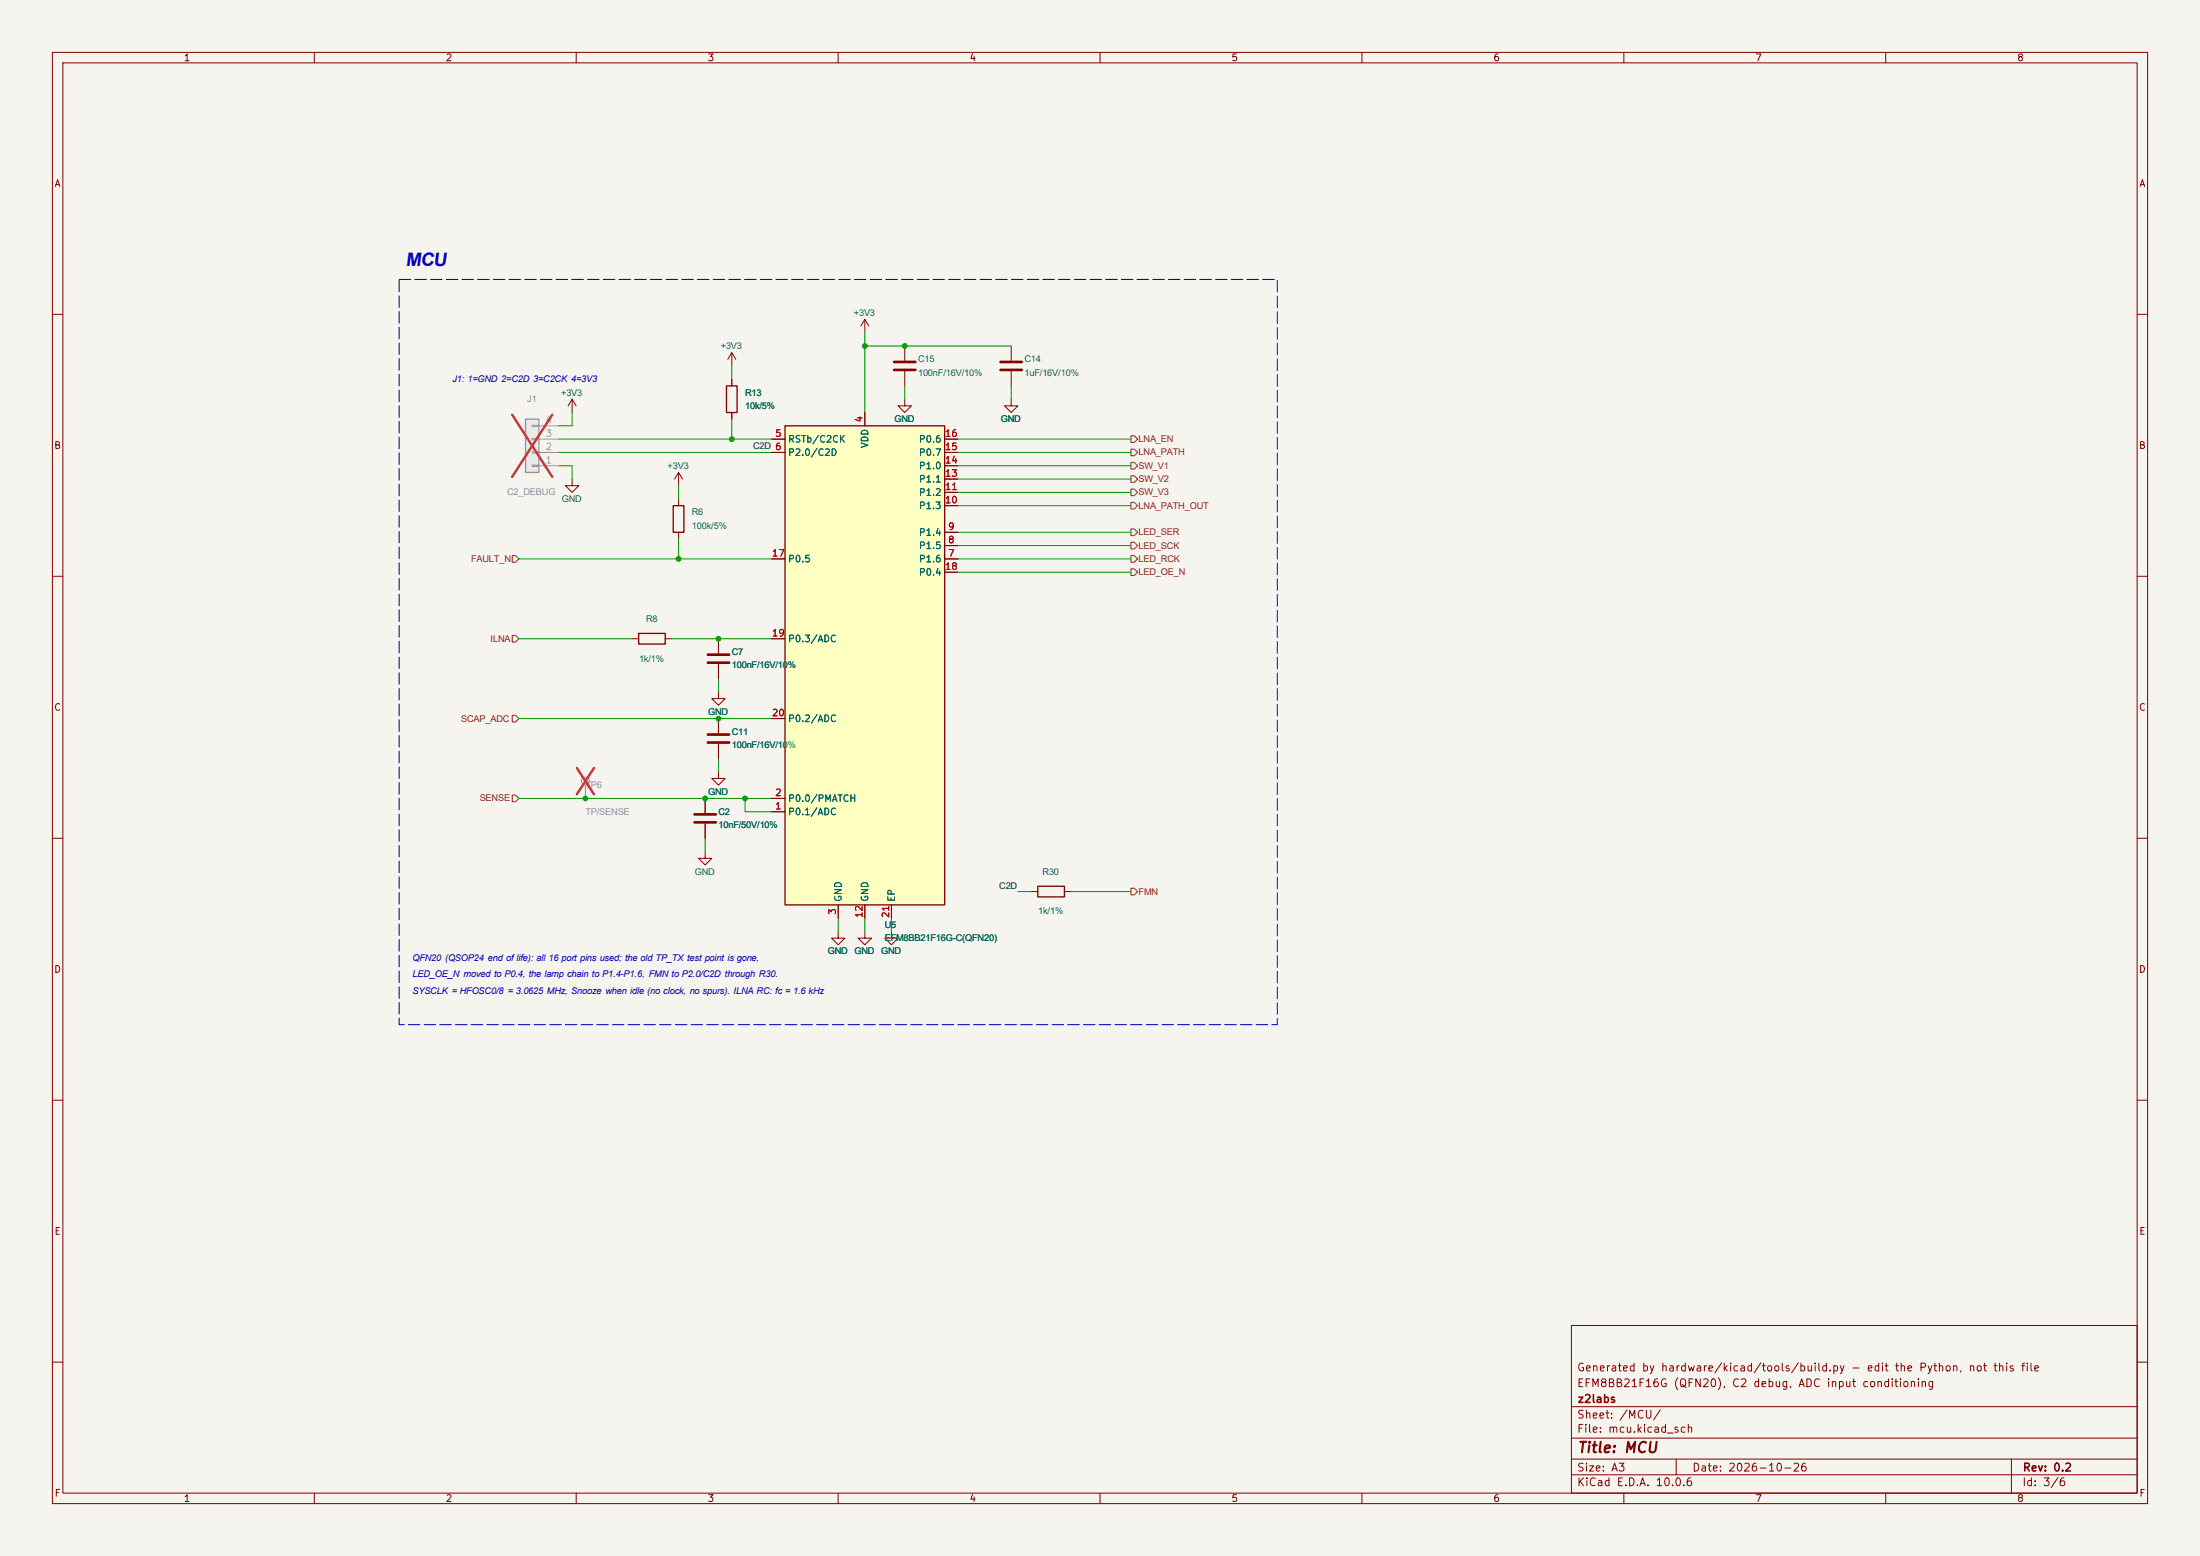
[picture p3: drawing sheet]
(kicad_sch
 (version 20230121)
 (generator eeschema)
 (paper "A3")
 (title_block
  (title "MCU")
  (date "2026-10-26")
  (rev "0.2")
  (company "z2labs")
  (comment 1 "EFM8BB21F16G (QFN20), C2 debug, ADC input conditioning")
  (comment 2 "Generated by hardware/kicad/tools/build.py - edit the Python, not this file"))
 (lib_symbols
  (symbol "coaxolotl:EFM8BB21F16G-C-QFN20" (in_bom yes) (on_board yes)
   (property "Reference" "U" (at 0 46.99 0) (effects (font
    (face "Arial") (size 1.27 1.27))))
   (property "Value" "EFM8BB21F16G-C-QFN20" (at 0 -46.99 0) (effects (font
    (face "Arial") (size 1.27 1.27))))
   (property "Footprint" "coaxolotl:EFM8_QFN-20-1EP_3x3mm_P0.5mm_EP1.7x1.7mm" (at 0 0 0) (effects (font
    (face "Arial") (size 1.27 1.27))
    hide))
   (property "Datasheet" "https://www.silabs.com/documents/public/data-sheets/efm8bb2-datasheet.pdf" (at 0 0 0) (effects (font
    (face "Arial") (size 1.27 1.27))
    hide))
   (property "Description" "EFM8 Busy Bee 8051 MCU, 16 kB flash, QFN20 (the QSOP24 is end of life). Inputs left, outputs right" (at 0 0 0) (effects (font
    (face "Arial") (size 1.27 1.27))
    hide))
   (symbol "EFM8BB21F16G-C-QFN20_0_1"
    (rectangle (start -15.24 45.72) (end 15.24 -45.72) (stroke (width 0.254) (type default)) (fill (type background))))
   (symbol "EFM8BB21F16G-C-QFN20_1_1"
    (pin input line (at -17.78 43.18 0) (length 2.54) (name "RSTb/C2CK" (effects (font
    (face "Arial") (size 1.27 1.27)))) (number "5" (effects (font
    (face "Arial") (size 1.27 1.27)))))
    (pin bidirectional line (at -17.78 40.64 0) (length 2.54) (name "P2.0/C2D" (effects (font
    (face "Arial") (size 1.27 1.27)))) (number "6" (effects (font
    (face "Arial") (size 1.27 1.27)))))
    (pin bidirectional line (at -17.78 20.32 0) (length 2.54) (name "P0.5" (effects (font
    (face "Arial") (size 1.27 1.27)))) (number "17" (effects (font
    (face "Arial") (size 1.27 1.27)))))
    (pin bidirectional line (at -17.78 5.08 0) (length 2.54) (name "P0.3/ADC" (effects (font
    (face "Arial") (size 1.27 1.27)))) (number "19" (effects (font
    (face "Arial") (size 1.27 1.27)))))
    (pin bidirectional line (at -17.78 -10.16 0) (length 2.54) (name "P0.2/ADC" (effects (font
    (face "Arial") (size 1.27 1.27)))) (number "20" (effects (font
    (face "Arial") (size 1.27 1.27)))))
    (pin bidirectional line (at -17.78 -25.4 0) (length 2.54) (name "P0.0/PMATCH" (effects (font
    (face "Arial") (size 1.27 1.27)))) (number "2" (effects (font
    (face "Arial") (size 1.27 1.27)))))
    (pin bidirectional line (at -17.78 -27.94 0) (length 2.54) (name "P0.1/ADC" (effects (font
    (face "Arial") (size 1.27 1.27)))) (number "1" (effects (font
    (face "Arial") (size 1.27 1.27)))))
    (pin bidirectional line (at 17.78 43.18 180) (length 2.54) (name "P0.6" (effects (font
    (face "Arial") (size 1.27 1.27)))) (number "16" (effects (font
    (face "Arial") (size 1.27 1.27)))))
    (pin bidirectional line (at 17.78 40.64 180) (length 2.54) (name "P0.7" (effects (font
    (face "Arial") (size 1.27 1.27)))) (number "15" (effects (font
    (face "Arial") (size 1.27 1.27)))))
    (pin bidirectional line (at 17.78 38.1 180) (length 2.54) (name "P1.0" (effects (font
    (face "Arial") (size 1.27 1.27)))) (number "14" (effects (font
    (face "Arial") (size 1.27 1.27)))))
    (pin bidirectional line (at 17.78 35.56 180) (length 2.54) (name "P1.1" (effects (font
    (face "Arial") (size 1.27 1.27)))) (number "13" (effects (font
    (face "Arial") (size 1.27 1.27)))))
    (pin bidirectional line (at 17.78 33.02 180) (length 2.54) (name "P1.2" (effects (font
    (face "Arial") (size 1.27 1.27)))) (number "11" (effects (font
    (face "Arial") (size 1.27 1.27)))))
    (pin bidirectional line (at 17.78 30.48 180) (length 2.54) (name "P1.3" (effects (font
    (face "Arial") (size 1.27 1.27)))) (number "10" (effects (font
    (face "Arial") (size 1.27 1.27)))))
    (pin bidirectional line (at 17.78 25.4 180) (length 2.54) (name "P1.4" (effects (font
    (face "Arial") (size 1.27 1.27)))) (number "9" (effects (font
    (face "Arial") (size 1.27 1.27)))))
    (pin bidirectional line (at 17.78 22.86 180) (length 2.54) (name "P1.5" (effects (font
    (face "Arial") (size 1.27 1.27)))) (number "8" (effects (font
    (face "Arial") (size 1.27 1.27)))))
    (pin bidirectional line (at 17.78 20.32 180) (length 2.54) (name "P1.6" (effects (font
    (face "Arial") (size 1.27 1.27)))) (number "7" (effects (font
    (face "Arial") (size 1.27 1.27)))))
    (pin bidirectional line (at 17.78 17.78 180) (length 2.54) (name "P0.4" (effects (font
    (face "Arial") (size 1.27 1.27)))) (number "18" (effects (font
    (face "Arial") (size 1.27 1.27)))))
    (pin power_in line (at 0 48.26 270) (length 2.54) (name "VDD" (effects (font
    (face "Arial") (size 1.27 1.27)))) (number "4" (effects (font
    (face "Arial") (size 1.27 1.27)))))
    (pin power_in line (at -5.08 -48.26 90) (length 2.54) (name "GND" (effects (font
    (face "Arial") (size 1.27 1.27)))) (number "3" (effects (font
    (face "Arial") (size 1.27 1.27)))))
    (pin power_in line (at 0 -48.26 90) (length 2.54) (name "GND" (effects (font
    (face "Arial") (size 1.27 1.27)))) (number "12" (effects (font
    (face "Arial") (size 1.27 1.27)))))
    (pin power_in line (at 5.08 -48.26 90) (length 2.54) (name "EP" (effects (font
    (face "Arial") (size 1.27 1.27)))) (number "21" (effects (font
    (face "Arial") (size 1.27 1.27)))))))
  (symbol "Device:C"
   (pin_numbers hide)
   (pin_names
    (offset 0.254)) (in_bom yes) (on_board yes)
   (property "Reference" "C" (at 0.635 2.54 0) (effects (font
    (face "Arial") (size 1.27 1.27)) (justify left)))
   (property "Value" "C" (at 0.635 -2.54 0) (effects (font
    (face "Arial") (size 1.27 1.27)) (justify left)))
   (property "Footprint" "" (at 0.9652 -3.81 0) (effects (font
    (face "Arial") (size 1.27 1.27))
    hide))
   (property "Datasheet" "~" (at 0 0 0) (effects (font
    (face "Arial") (size 1.27 1.27))
    hide))
   (property "ki_keywords" "cap capacitor" (at 0 0 0) (effects (font
    (face "Arial") (size 1.27 1.27))
    hide))
   (property "ki_description" "Unpolarized capacitor" (at 0 0 0) (effects (font
    (face "Arial") (size 1.27 1.27))
    hide))
   (property "ki_fp_filters" "C_*" (at 0 0 0) (effects (font
    (face "Arial") (size 1.27 1.27))
    hide))
   (symbol "C_0_1"
    (polyline (pts (xy -2.032 -0.762) (xy 2.032 -0.762)) (stroke (width 0.508) (type default)) (fill (type none)))
    (polyline (pts (xy -2.032 0.762) (xy 2.032 0.762)) (stroke (width 0.508) (type default)) (fill (type none))))
   (symbol "C_1_1"
    (pin passive line (at 0 3.81 270) (length 2.794) (name "~" (effects (font
    (face "Arial") (size 1.27 1.27)))) (number "1" (effects (font
    (face "Arial") (size 1.27 1.27)))))
    (pin passive line (at 0 -3.81 90) (length 2.794) (name "~" (effects (font
    (face "Arial") (size 1.27 1.27)))) (number "2" (effects (font
    (face "Arial") (size 1.27 1.27)))))))
  (symbol "power:+3V3"
   (power)
   (pin_names
    (offset 0)) (in_bom yes) (on_board yes)
   (property "Reference" "#PWR" (at 0 -3.81 0) (effects (font
    (face "Arial") (size 1.27 1.27))
    hide))
   (property "Value" "+3V3" (at 0 3.556 0) (effects (font
    (face "Arial") (size 1.27 1.27))))
   (property "Footprint" "" (at 0 0 0) (effects (font
    (face "Arial") (size 1.27 1.27))
    hide))
   (property "Datasheet" "" (at 0 0 0) (effects (font
    (face "Arial") (size 1.27 1.27))
    hide))
   (property "ki_keywords" "global power" (at 0 0 0) (effects (font
    (face "Arial") (size 1.27 1.27))
    hide))
   (property "ki_description" "Power symbol creates a global label with name \"+3V3\"" (at 0 0 0) (effects (font
    (face "Arial") (size 1.27 1.27))
    hide))
   (symbol "+3V3_0_1"
    (polyline (pts (xy -0.762 1.27) (xy 0 2.54)) (stroke (width 0) (type default)) (fill (type none)))
    (polyline (pts (xy 0 0) (xy 0 2.54)) (stroke (width 0) (type default)) (fill (type none)))
    (polyline (pts (xy 0 2.54) (xy 0.762 1.27)) (stroke (width 0) (type default)) (fill (type none))))
   (symbol "+3V3_1_1"
    (pin power_in line (at 0 0 90) (length 0)
    hide (name "+3V3" (effects (font
    (face "Arial") (size 1.27 1.27)))) (number "1" (effects (font
    (face "Arial") (size 1.27 1.27)))))))
  (symbol "power:GND"
   (power)
   (pin_names
    (offset 0)) (in_bom yes) (on_board yes)
   (property "Reference" "#PWR" (at 0 -6.35 0) (effects (font
    (face "Arial") (size 1.27 1.27))
    hide))
   (property "Value" "GND" (at 0 -3.81 0) (effects (font
    (face "Arial") (size 1.27 1.27))))
   (property "Footprint" "" (at 0 0 0) (effects (font
    (face "Arial") (size 1.27 1.27))
    hide))
   (property "Datasheet" "" (at 0 0 0) (effects (font
    (face "Arial") (size 1.27 1.27))
    hide))
   (property "ki_keywords" "global power" (at 0 0 0) (effects (font
    (face "Arial") (size 1.27 1.27))
    hide))
   (property "ki_description" "Power symbol creates a global label with name \"GND\" , ground" (at 0 0 0) (effects (font
    (face "Arial") (size 1.27 1.27))
    hide))
   (symbol "GND_0_1"
    (polyline (pts (xy 0 0) (xy 0 -1.27) (xy 1.27 -1.27) (xy 0 -2.54) (xy -1.27 -1.27) (xy 0 -1.27)) (stroke (width 0) (type default)) (fill (type none))))
   (symbol "GND_1_1"
    (pin power_in line (at 0 0 270) (length 0)
    hide (name "GND" (effects (font
    (face "Arial") (size 1.27 1.27)))) (number "1" (effects (font
    (face "Arial") (size 1.27 1.27)))))))
  (symbol "Connector_Generic:Conn_01x04"
   (pin_names
    (offset 1.016)
    hide) (in_bom yes) (on_board yes)
   (property "Reference" "J" (at 0 5.08 0) (effects (font
    (face "Arial") (size 1.27 1.27))))
   (property "Value" "Conn_01x04" (at 0 -7.62 0) (effects (font
    (face "Arial") (size 1.27 1.27))))
   (property "Footprint" "" (at 0 0 0) (effects (font
    (face "Arial") (size 1.27 1.27))
    hide))
   (property "Datasheet" "~" (at 0 0 0) (effects (font
    (face "Arial") (size 1.27 1.27))
    hide))
   (property "ki_keywords" "connector" (at 0 0 0) (effects (font
    (face "Arial") (size 1.27 1.27))
    hide))
   (property "ki_description" "Generic connector, single row, 01x04, script generated (kicad-library-utils/schlib/autogen/connector/)" (at 0 0 0) (effects (font
    (face "Arial") (size 1.27 1.27))
    hide))
   (property "ki_fp_filters" "Connector*:*_1x??_*" (at 0 0 0) (effects (font
    (face "Arial") (size 1.27 1.27))
    hide))
   (symbol "Conn_01x04_1_1"
    (rectangle (start -1.27 -4.953) (end 0 -5.207) (stroke (width 0.1524) (type default)) (fill (type none)))
    (rectangle (start -1.27 -2.413) (end 0 -2.667) (stroke (width 0.1524) (type default)) (fill (type none)))
    (rectangle (start -1.27 0.127) (end 0 -0.127) (stroke (width 0.1524) (type default)) (fill (type none)))
    (rectangle (start -1.27 2.667) (end 0 2.413) (stroke (width 0.1524) (type default)) (fill (type none)))
    (rectangle (start -1.27 3.81) (end 1.27 -6.35) (stroke (width 0.254) (type default)) (fill (type background)))
    (pin passive line (at -5.08 2.54 0) (length 3.81) (name "Pin_1" (effects (font
    (face "Arial") (size 1.27 1.27)))) (number "1" (effects (font
    (face "Arial") (size 1.27 1.27)))))
    (pin passive line (at -5.08 0 0) (length 3.81) (name "Pin_2" (effects (font
    (face "Arial") (size 1.27 1.27)))) (number "2" (effects (font
    (face "Arial") (size 1.27 1.27)))))
    (pin passive line (at -5.08 -2.54 0) (length 3.81) (name "Pin_3" (effects (font
    (face "Arial") (size 1.27 1.27)))) (number "3" (effects (font
    (face "Arial") (size 1.27 1.27)))))
    (pin passive line (at -5.08 -5.08 0) (length 3.81) (name "Pin_4" (effects (font
    (face "Arial") (size 1.27 1.27)))) (number "4" (effects (font
    (face "Arial") (size 1.27 1.27)))))))
  (symbol "Device:R"
   (pin_numbers hide)
   (pin_names
    (offset 0)) (in_bom yes) (on_board yes)
   (property "Reference" "R" (at 2.032 0 90) (effects (font
    (face "Arial") (size 1.27 1.27))))
   (property "Value" "R" (at 0 0 90) (effects (font
    (face "Arial") (size 1.27 1.27))))
   (property "Footprint" "" (at -1.778 0 90) (effects (font
    (face "Arial") (size 1.27 1.27))
    hide))
   (property "Datasheet" "~" (at 0 0 0) (effects (font
    (face "Arial") (size 1.27 1.27))
    hide))
   (property "ki_keywords" "R res resistor" (at 0 0 0) (effects (font
    (face "Arial") (size 1.27 1.27))
    hide))
   (property "ki_description" "Resistor" (at 0 0 0) (effects (font
    (face "Arial") (size 1.27 1.27))
    hide))
   (property "ki_fp_filters" "R_*" (at 0 0 0) (effects (font
    (face "Arial") (size 1.27 1.27))
    hide))
   (symbol "R_0_1"
    (rectangle (start -1.016 -2.54) (end 1.016 2.54) (stroke (width 0.254) (type default)) (fill (type none))))
   (symbol "R_1_1"
    (pin passive line (at 0 3.81 270) (length 1.27) (name "~" (effects (font
    (face "Arial") (size 1.27 1.27)))) (number "1" (effects (font
    (face "Arial") (size 1.27 1.27)))))
    (pin passive line (at 0 -3.81 90) (length 1.27) (name "~" (effects (font
    (face "Arial") (size 1.27 1.27)))) (number "2" (effects (font
    (face "Arial") (size 1.27 1.27)))))))
  (symbol "Connector:TestPoint"
   (pin_numbers hide)
   (pin_names
    (offset 0.762)
    hide) (in_bom yes) (on_board yes)
   (property "Reference" "TP" (at 0 6.858 0) (effects (font
    (face "Arial") (size 1.27 1.27))))
   (property "Value" "TestPoint" (at 0 5.08 0) (effects (font
    (face "Arial") (size 1.27 1.27))))
   (property "Footprint" "" (at 5.08 0 0) (effects (font
    (face "Arial") (size 1.27 1.27))
    hide))
   (property "Datasheet" "~" (at 5.08 0 0) (effects (font
    (face "Arial") (size 1.27 1.27))
    hide))
   (property "ki_keywords" "test point tp" (at 0 0 0) (effects (font
    (face "Arial") (size 1.27 1.27))
    hide))
   (property "ki_description" "test point" (at 0 0 0) (effects (font
    (face "Arial") (size 1.27 1.27))
    hide))
   (property "ki_fp_filters" "Pin* Test*" (at 0 0 0) (effects (font
    (face "Arial") (size 1.27 1.27))
    hide))
   (symbol "TestPoint_0_1"
    (circle (center 0 3.302) (radius 0.762) (stroke (width 0) (type default)) (fill (type none))))
   (symbol "TestPoint_1_1"
    (pin passive line (at 0 0 90) (length 2.54) (name "1" (effects (font
    (face "Arial") (size 1.27 1.27)))) (number "1" (effects (font
    (face "Arial") (size 1.27 1.27))))))))
 (rectangle (start 76.2 53.34) (end 243.84 195.58) (stroke (width 0.2) (type dash)) (fill (type none)))
 (text "MCU" (at 77.47 52.07 0) (effects (font
    (face "Arial") (size 2.54 2.54)
    bold
    italic) (justify left bottom)))
 (symbol
  (lib_id "coaxolotl:EFM8BB21F16G-C-QFN20") (at 165.1 127 0) (unit 1) (in_bom yes) (on_board yes) (dnp no)
  (property "Reference" "U5" (at 168.91 176.53 0) (effects (font
    (face "Arial") (size 1.27 1.27)) (justify left)))
  (property "Value" "EFM8BB21F16G-C(QFN20)" (at 168.91 179.07 0) (effects (font
    (face "Arial") (size 1.27 1.27)) (justify left)))
  (property "Footprint" "coaxolotl:EFM8_QFN-20-1EP_3x3mm_P0.5mm_EP1.7x1.7mm" (at 168.91 127 0) (effects (font
    (face "Arial") (size 1.27 1.27))
    hide))
  (property "Datasheet" "~" (at 168.91 127 0) (effects (font
    (face "Arial") (size 1.27 1.27))
    hide))
  (property "Zone" "DIGITAL" (at 168.91 127 0) (effects (font
    (face "Arial") (size 1.27 1.27))
    hide)) (pin "5") (pin "6") (pin "17") (pin "19") (pin "20") (pin "2") (pin "1") (pin "16") (pin "15") (pin "14") (pin "13") (pin "11") (pin "10") (pin "9") (pin "8") (pin "7") (pin "18") (pin "4") (pin "3") (pin "12") (pin "21"))
 (symbol
  (lib_id "Device:C") (at 172.72 69.85 0) (unit 1) (in_bom yes) (on_board yes) (dnp no)
  (property "Reference" "C15" (at 175.26 68.58 0) (effects (font
    (face "Arial") (size 1.27 1.27)) (justify left)))
  (property "Value" "100nF/16V/10%" (at 175.26 71.12 0) (effects (font
    (face "Arial") (size 1.27 1.27)) (justify left)))
  (property "Footprint" "Capacitor_SMD:C_0603_1608Metric" (at 176.53 69.85 0) (effects (font
    (face "Arial") (size 1.27 1.27))
    hide))
  (property "Datasheet" "~" (at 176.53 69.85 0) (effects (font
    (face "Arial") (size 1.27 1.27))
    hide))
  (property "Place" "U5.4 (closest)" (at 176.53 69.85 0) (effects (font
    (face "Arial") (size 1.27 1.27))
    hide))
  (property "Zone" "DIGITAL" (at 176.53 69.85 0) (effects (font
    (face "Arial") (size 1.27 1.27))
    hide)) (pin "1") (pin "2"))
 (symbol
  (lib_id "Device:C") (at 193.04 69.85 0) (unit 1) (in_bom yes) (on_board yes) (dnp no)
  (property "Reference" "C14" (at 195.58 68.58 0) (effects (font
    (face "Arial") (size 1.27 1.27)) (justify left)))
  (property "Value" "1uF/16V/10%" (at 195.58 71.12 0) (effects (font
    (face "Arial") (size 1.27 1.27)) (justify left)))
  (property "Footprint" "Capacitor_SMD:C_0603_1608Metric" (at 196.85 69.85 0) (effects (font
    (face "Arial") (size 1.27 1.27))
    hide))
  (property "Datasheet" "~" (at 196.85 69.85 0) (effects (font
    (face "Arial") (size 1.27 1.27))
    hide))
  (property "Place" "U5.4" (at 196.85 69.85 0) (effects (font
    (face "Arial") (size 1.27 1.27))
    hide))
  (property "Zone" "DIGITAL" (at 196.85 69.85 0) (effects (font
    (face "Arial") (size 1.27 1.27))
    hide)) (pin "1") (pin "2"))
 (symbol
  (lib_id "power:+3V3") (at 165.1 63.5 0) (unit 1) (in_bom no) (on_board no) (dnp no)
  (property "Reference" "#PWR001" (at 168.91 66.04 0) (effects (font
    (face "Arial") (size 1.27 1.27))
    hide))
  (property "Value" "+3V3" (at 165.1 59.69 0) (effects (font
    (face "Arial") (size 1.27 1.27))))
  (property "Footprint" "" (at 168.91 63.5 0) (effects (font
    (face "Arial") (size 1.27 1.27))
    hide))
  (property "Datasheet" "~" (at 168.91 63.5 0) (effects (font
    (face "Arial") (size 1.27 1.27))
    hide)) (pin "1"))
 (symbol
  (lib_id "power:GND") (at 172.72 76.2 0) (unit 1) (in_bom no) (on_board no) (dnp no)
  (property "Reference" "#PWR002" (at 176.53 78.74 0) (effects (font
    (face "Arial") (size 1.27 1.27))
    hide))
  (property "Value" "GND" (at 172.72 80.01 0) (effects (font
    (face "Arial") (size 1.27 1.27))))
  (property "Footprint" "" (at 176.53 76.2 0) (effects (font
    (face "Arial") (size 1.27 1.27))
    hide))
  (property "Datasheet" "~" (at 176.53 76.2 0) (effects (font
    (face "Arial") (size 1.27 1.27))
    hide)) (pin "1"))
 (symbol
  (lib_id "power:GND") (at 193.04 76.2 0) (unit 1) (in_bom no) (on_board no) (dnp no)
  (property "Reference" "#PWR003" (at 196.85 78.74 0) (effects (font
    (face "Arial") (size 1.27 1.27))
    hide))
  (property "Value" "GND" (at 193.04 80.01 0) (effects (font
    (face "Arial") (size 1.27 1.27))))
  (property "Footprint" "" (at 196.85 76.2 0) (effects (font
    (face "Arial") (size 1.27 1.27))
    hide))
  (property "Datasheet" "~" (at 196.85 76.2 0) (effects (font
    (face "Arial") (size 1.27 1.27))
    hide)) (pin "1"))
 (symbol
  (lib_id "power:GND") (at 160.02 177.8 0) (unit 1) (in_bom no) (on_board no) (dnp no)
  (property "Reference" "#PWR004" (at 163.83 180.34 0) (effects (font
    (face "Arial") (size 1.27 1.27))
    hide))
  (property "Value" "GND" (at 160.02 181.61 0) (effects (font
    (face "Arial") (size 1.27 1.27))))
  (property "Footprint" "" (at 163.83 177.8 0) (effects (font
    (face "Arial") (size 1.27 1.27))
    hide))
  (property "Datasheet" "~" (at 163.83 177.8 0) (effects (font
    (face "Arial") (size 1.27 1.27))
    hide)) (pin "1"))
 (symbol
  (lib_id "power:GND") (at 165.1 177.8 0) (unit 1) (in_bom no) (on_board no) (dnp no)
  (property "Reference" "#PWR005" (at 168.91 180.34 0) (effects (font
    (face "Arial") (size 1.27 1.27))
    hide))
  (property "Value" "GND" (at 165.1 181.61 0) (effects (font
    (face "Arial") (size 1.27 1.27))))
  (property "Footprint" "" (at 168.91 177.8 0) (effects (font
    (face "Arial") (size 1.27 1.27))
    hide))
  (property "Datasheet" "~" (at 168.91 177.8 0) (effects (font
    (face "Arial") (size 1.27 1.27))
    hide)) (pin "1"))
 (symbol
  (lib_id "power:GND") (at 170.18 177.8 0) (unit 1) (in_bom no) (on_board no) (dnp no)
  (property "Reference" "#PWR006" (at 173.99 180.34 0) (effects (font
    (face "Arial") (size 1.27 1.27))
    hide))
  (property "Value" "GND" (at 170.18 181.61 0) (effects (font
    (face "Arial") (size 1.27 1.27))))
  (property "Footprint" "" (at 173.99 177.8 0) (effects (font
    (face "Arial") (size 1.27 1.27))
    hide))
  (property "Datasheet" "~" (at 173.99 177.8 0) (effects (font
    (face "Arial") (size 1.27 1.27))
    hide)) (pin "1"))
 (symbol
  (lib_id "Connector_Generic:Conn_01x04") (at 101.6 86.36 180) (unit 1) (in_bom yes) (on_board yes) (dnp yes)
  (property "Reference" "J1" (at 101.6 76.2 0) (effects (font
    (face "Arial") (size 1.27 1.27))))
  (property "Value" "C2_DEBUG" (at 101.6 93.98 0) (effects (font
    (face "Arial") (size 1.27 1.27))))
  (property "Footprint" "Connector_PinHeader_2.54mm:PinHeader_1x04_P2.54mm_Vertical" (at 105.41 86.36 0) (effects (font
    (face "Arial") (size 1.27 1.27))
    hide))
  (property "Datasheet" "~" (at 105.41 86.36 0) (effects (font
    (face "Arial") (size 1.27 1.27))
    hide))
  (property "Place" "edge" (at 105.41 86.36 0) (effects (font
    (face "Arial") (size 1.27 1.27))
    hide))
  (property "Zone" "DIGITAL" (at 105.41 86.36 0) (effects (font
    (face "Arial") (size 1.27 1.27))
    hide)) (pin "1") (pin "2") (pin "3") (pin "4"))
 (symbol
  (lib_id "Device:R") (at 139.7 76.2 0) (unit 1) (in_bom yes) (on_board yes) (dnp no)
  (property "Reference" "R13" (at 142.24 74.93 0) (effects (font
    (face "Arial") (size 1.27 1.27)) (justify left)))
  (property "Value" "10k/5%" (at 142.24 77.47 0) (effects (font
    (face "Arial") (size 1.27 1.27)) (justify left)))
  (property "Footprint" "Resistor_SMD:R_0603_1608Metric" (at 143.51 76.2 0) (effects (font
    (face "Arial") (size 1.27 1.27))
    hide))
  (property "Datasheet" "~" (at 143.51 76.2 0) (effects (font
    (face "Arial") (size 1.27 1.27))
    hide))
  (property "Place" "U5.5" (at 143.51 76.2 0) (effects (font
    (face "Arial") (size 1.27 1.27))
    hide))
  (property "Zone" "DIGITAL" (at 143.51 76.2 0) (effects (font
    (face "Arial") (size 1.27 1.27))
    hide)) (pin "1") (pin "2"))
 (label "C2D" (at 147.32 86.36 180) (fields_autoplaced) (effects (font
    (face "Arial") (size 1.27 1.27)) (justify right bottom)))
 (symbol
  (lib_id "power:+3V3") (at 109.22 78.74 0) (unit 1) (in_bom no) (on_board no) (dnp no)
  (property "Reference" "#PWR007" (at 113.03 81.28 0) (effects (font
    (face "Arial") (size 1.27 1.27))
    hide))
  (property "Value" "+3V3" (at 109.22 74.93 0) (effects (font
    (face "Arial") (size 1.27 1.27))))
  (property "Footprint" "" (at 113.03 78.74 0) (effects (font
    (face "Arial") (size 1.27 1.27))
    hide))
  (property "Datasheet" "~" (at 113.03 78.74 0) (effects (font
    (face "Arial") (size 1.27 1.27))
    hide)) (pin "1"))
 (symbol
  (lib_id "power:GND") (at 109.22 91.44 0) (unit 1) (in_bom no) (on_board no) (dnp no)
  (property "Reference" "#PWR008" (at 113.03 93.98 0) (effects (font
    (face "Arial") (size 1.27 1.27))
    hide))
  (property "Value" "GND" (at 109.22 95.25 0) (effects (font
    (face "Arial") (size 1.27 1.27))))
  (property "Footprint" "" (at 113.03 91.44 0) (effects (font
    (face "Arial") (size 1.27 1.27))
    hide))
  (property "Datasheet" "~" (at 113.03 91.44 0) (effects (font
    (face "Arial") (size 1.27 1.27))
    hide)) (pin "1"))
 (symbol
  (lib_id "power:+3V3") (at 139.7 69.85 0) (unit 1) (in_bom no) (on_board no) (dnp no)
  (property "Reference" "#PWR009" (at 143.51 72.39 0) (effects (font
    (face "Arial") (size 1.27 1.27))
    hide))
  (property "Value" "+3V3" (at 139.7 66.04 0) (effects (font
    (face "Arial") (size 1.27 1.27))))
  (property "Footprint" "" (at 143.51 69.85 0) (effects (font
    (face "Arial") (size 1.27 1.27))
    hide))
  (property "Datasheet" "~" (at 143.51 69.85 0) (effects (font
    (face "Arial") (size 1.27 1.27))
    hide)) (pin "1"))
 (symbol
  (lib_id "Device:R") (at 129.54 99.06 0) (unit 1) (in_bom yes) (on_board yes) (dnp no)
  (property "Reference" "R6" (at 132.08 97.79 0) (effects (font
    (face "Arial") (size 1.27 1.27)) (justify left)))
  (property "Value" "100k/5%" (at 132.08 100.33 0) (effects (font
    (face "Arial") (size 1.27 1.27)) (justify left)))
  (property "Footprint" "Resistor_SMD:R_0603_1608Metric" (at 133.35 99.06 0) (effects (font
    (face "Arial") (size 1.27 1.27))
    hide))
  (property "Datasheet" "~" (at 133.35 99.06 0) (effects (font
    (face "Arial") (size 1.27 1.27))
    hide))
  (property "Place" "U5.17" (at 133.35 99.06 0) (effects (font
    (face "Arial") (size 1.27 1.27))
    hide))
  (property "Zone" "DIGITAL" (at 133.35 99.06 0) (effects (font
    (face "Arial") (size 1.27 1.27))
    hide)) (pin "1") (pin "2"))
 (hierarchical_label "FAULT_N"
  (shape input) (at 99.06 106.68 180) (fields_autoplaced) (effects (font
    (face "Arial") (size 1.27 1.27)) (justify right)))
 (symbol
  (lib_id "power:+3V3") (at 129.54 92.71 0) (unit 1) (in_bom no) (on_board no) (dnp no)
  (property "Reference" "#PWR010" (at 133.35 95.25 0) (effects (font
    (face "Arial") (size 1.27 1.27))
    hide))
  (property "Value" "+3V3" (at 129.54 88.9 0) (effects (font
    (face "Arial") (size 1.27 1.27))))
  (property "Footprint" "" (at 133.35 92.71 0) (effects (font
    (face "Arial") (size 1.27 1.27))
    hide))
  (property "Datasheet" "~" (at 133.35 92.71 0) (effects (font
    (face "Arial") (size 1.27 1.27))
    hide)) (pin "1"))
 (symbol
  (lib_id "Device:R") (at 124.46 121.92 90) (unit 1) (in_bom yes) (on_board yes) (dnp no)
  (property "Reference" "R8" (at 124.46 118.11 90) (effects (font
    (face "Arial") (size 1.27 1.27))))
  (property "Value" "1k/1%" (at 124.46 125.73 90) (effects (font
    (face "Arial") (size 1.27 1.27))))
  (property "Footprint" "Resistor_SMD:R_0603_1608Metric" (at 128.27 121.92 90) (effects (font
    (face "Arial") (size 1.27 1.27))
    hide))
  (property "Datasheet" "~" (at 128.27 121.92 90) (effects (font
    (face "Arial") (size 1.27 1.27))
    hide))
  (property "Place" "U5.19" (at 128.27 121.92 90) (effects (font
    (face "Arial") (size 1.27 1.27))
    hide))
  (property "Zone" "ANALOG" (at 128.27 121.92 90) (effects (font
    (face "Arial") (size 1.27 1.27))
    hide)) (pin "1") (pin "2"))
 (symbol
  (lib_id "Device:C") (at 137.16 125.73 0) (unit 1) (in_bom yes) (on_board yes) (dnp no)
  (property "Reference" "C7" (at 139.7 124.46 0) (effects (font
    (face "Arial") (size 1.27 1.27)) (justify left)))
  (property "Value" "100nF/16V/10%" (at 139.7 127 0) (effects (font
    (face "Arial") (size 1.27 1.27)) (justify left)))
  (property "Footprint" "Capacitor_SMD:C_0603_1608Metric" (at 140.97 125.73 0) (effects (font
    (face "Arial") (size 1.27 1.27))
    hide))
  (property "Datasheet" "~" (at 140.97 125.73 0) (effects (font
    (face "Arial") (size 1.27 1.27))
    hide))
  (property "Place" "U5.19" (at 140.97 125.73 0) (effects (font
    (face "Arial") (size 1.27 1.27))
    hide))
  (property "Zone" "ANALOG" (at 140.97 125.73 0) (effects (font
    (face "Arial") (size 1.27 1.27))
    hide)) (pin "1") (pin "2"))
 (symbol
  (lib_id "Device:C") (at 137.16 140.97 0) (unit 1) (in_bom yes) (on_board yes) (dnp no)
  (property "Reference" "C11" (at 139.7 139.7 0) (effects (font
    (face "Arial") (size 1.27 1.27)) (justify left)))
  (property "Value" "100nF/16V/10%" (at 139.7 142.24 0) (effects (font
    (face "Arial") (size 1.27 1.27)) (justify left)))
  (property "Footprint" "Capacitor_SMD:C_0603_1608Metric" (at 140.97 140.97 0) (effects (font
    (face "Arial") (size 1.27 1.27))
    hide))
  (property "Datasheet" "~" (at 140.97 140.97 0) (effects (font
    (face "Arial") (size 1.27 1.27))
    hide))
  (property "Place" "U5.20" (at 140.97 140.97 0) (effects (font
    (face "Arial") (size 1.27 1.27))
    hide))
  (property "Zone" "ANALOG" (at 140.97 140.97 0) (effects (font
    (face "Arial") (size 1.27 1.27))
    hide)) (pin "1") (pin "2"))
 (symbol
  (lib_id "Device:C") (at 134.62 156.21 0) (unit 1) (in_bom yes) (on_board yes) (dnp no)
  (property "Reference" "C2" (at 137.16 154.94 0) (effects (font
    (face "Arial") (size 1.27 1.27)) (justify left)))
  (property "Value" "10nF/50V/10%" (at 137.16 157.48 0) (effects (font
    (face "Arial") (size 1.27 1.27)) (justify left)))
  (property "Footprint" "Capacitor_SMD:C_0603_1608Metric" (at 138.43 156.21 0) (effects (font
    (face "Arial") (size 1.27 1.27))
    hide))
  (property "Datasheet" "~" (at 138.43 156.21 0) (effects (font
    (face "Arial") (size 1.27 1.27))
    hide))
  (property "Place" "U5.2" (at 138.43 156.21 0) (effects (font
    (face "Arial") (size 1.27 1.27))
    hide))
  (property "Zone" "ANALOG" (at 138.43 156.21 0) (effects (font
    (face "Arial") (size 1.27 1.27))
    hide)) (pin "1") (pin "2"))
 (symbol
  (lib_id "Connector:TestPoint") (at 111.76 152.4 0) (unit 1) (in_bom yes) (on_board yes) (dnp yes)
  (property "Reference" "TP6" (at 111.76 149.86 0) (effects (font
    (face "Arial") (size 1.27 1.27)) (justify left)))
  (property "Value" "TP/SENSE" (at 111.76 154.94 0) (effects (font
    (face "Arial") (size 1.27 1.27)) (justify left)))
  (property "Footprint" "TestPoint:TestPoint_Pad_D1.0mm" (at 115.57 152.4 0) (effects (font
    (face "Arial") (size 1.27 1.27))
    hide))
  (property "Datasheet" "~" (at 115.57 152.4 0) (effects (font
    (face "Arial") (size 1.27 1.27))
    hide))
  (property "Zone" "ANALOG" (at 115.57 152.4 0) (effects (font
    (face "Arial") (size 1.27 1.27))
    hide)) (pin "1"))
 (symbol
  (lib_id "Device:R") (at 200.66 170.18 90) (unit 1) (in_bom yes) (on_board yes) (dnp no)
  (property "Reference" "R30" (at 200.66 166.37 90) (effects (font
    (face "Arial") (size 1.27 1.27))))
  (property "Value" "1k/1%" (at 200.66 173.99 90) (effects (font
    (face "Arial") (size 1.27 1.27))))
  (property "Footprint" "Resistor_SMD:R_0603_1608Metric" (at 204.47 170.18 90) (effects (font
    (face "Arial") (size 1.27 1.27))
    hide))
  (property "Datasheet" "~" (at 204.47 170.18 90) (effects (font
    (face "Arial") (size 1.27 1.27))
    hide))
  (property "Place" "U5.6" (at 204.47 170.18 90) (effects (font
    (face "Arial") (size 1.27 1.27))
    hide))
  (property "Note" "FMN shares P2.0 with C2D: the debugger overrides the line through this resistor" (at 204.47 170.18 90) (effects (font
    (face "Arial") (size 1.27 1.27))
    hide))
  (property "Zone" "DIGITAL" (at 204.47 170.18 90) (effects (font
    (face "Arial") (size 1.27 1.27))
    hide)) (pin "1") (pin "2"))
 (hierarchical_label "ILNA"
  (shape input) (at 99.06 121.92 180) (fields_autoplaced) (effects (font
    (face "Arial") (size 1.27 1.27)) (justify right)))
 (symbol
  (lib_id "power:GND") (at 137.16 132.08 0) (unit 1) (in_bom no) (on_board no) (dnp no)
  (property "Reference" "#PWR011" (at 140.97 134.62 0) (effects (font
    (face "Arial") (size 1.27 1.27))
    hide))
  (property "Value" "GND" (at 137.16 135.89 0) (effects (font
    (face "Arial") (size 1.27 1.27))))
  (property "Footprint" "" (at 140.97 132.08 0) (effects (font
    (face "Arial") (size 1.27 1.27))
    hide))
  (property "Datasheet" "~" (at 140.97 132.08 0) (effects (font
    (face "Arial") (size 1.27 1.27))
    hide)) (pin "1"))
 (hierarchical_label "SCAP_ADC"
  (shape input) (at 99.06 137.16 180) (fields_autoplaced) (effects (font
    (face "Arial") (size 1.27 1.27)) (justify right)))
 (symbol
  (lib_id "power:GND") (at 137.16 147.32 0) (unit 1) (in_bom no) (on_board no) (dnp no)
  (property "Reference" "#PWR012" (at 140.97 149.86 0) (effects (font
    (face "Arial") (size 1.27 1.27))
    hide))
  (property "Value" "GND" (at 137.16 151.13 0) (effects (font
    (face "Arial") (size 1.27 1.27))))
  (property "Footprint" "" (at 140.97 147.32 0) (effects (font
    (face "Arial") (size 1.27 1.27))
    hide))
  (property "Datasheet" "~" (at 140.97 147.32 0) (effects (font
    (face "Arial") (size 1.27 1.27))
    hide)) (pin "1"))
 (hierarchical_label "SENSE"
  (shape input) (at 99.06 152.4 180) (fields_autoplaced) (effects (font
    (face "Arial") (size 1.27 1.27)) (justify right)))
 (symbol
  (lib_id "power:GND") (at 134.62 162.56 0) (unit 1) (in_bom no) (on_board no) (dnp no)
  (property "Reference" "#PWR013" (at 138.43 165.1 0) (effects (font
    (face "Arial") (size 1.27 1.27))
    hide))
  (property "Value" "GND" (at 134.62 166.37 0) (effects (font
    (face "Arial") (size 1.27 1.27))))
  (property "Footprint" "" (at 138.43 162.56 0) (effects (font
    (face "Arial") (size 1.27 1.27))
    hide))
  (property "Datasheet" "~" (at 138.43 162.56 0) (effects (font
    (face "Arial") (size 1.27 1.27))
    hide)) (pin "1"))
 (hierarchical_label "LNA_EN"
  (shape output) (at 215.9 83.82 0) (fields_autoplaced) (effects (font
    (face "Arial") (size 1.27 1.27)) (justify left)))
 (hierarchical_label "LNA_PATH"
  (shape output) (at 215.9 86.36 0) (fields_autoplaced) (effects (font
    (face "Arial") (size 1.27 1.27)) (justify left)))
 (hierarchical_label "SW_V1"
  (shape output) (at 215.9 88.9 0) (fields_autoplaced) (effects (font
    (face "Arial") (size 1.27 1.27)) (justify left)))
 (hierarchical_label "SW_V2"
  (shape output) (at 215.9 91.44 0) (fields_autoplaced) (effects (font
    (face "Arial") (size 1.27 1.27)) (justify left)))
 (hierarchical_label "SW_V3"
  (shape output) (at 215.9 93.98 0) (fields_autoplaced) (effects (font
    (face "Arial") (size 1.27 1.27)) (justify left)))
 (hierarchical_label "LNA_PATH_OUT"
  (shape output) (at 215.9 96.52 0) (fields_autoplaced) (effects (font
    (face "Arial") (size 1.27 1.27)) (justify left)))
 (hierarchical_label "LED_SER"
  (shape output) (at 215.9 101.6 0) (fields_autoplaced) (effects (font
    (face "Arial") (size 1.27 1.27)) (justify left)))
 (hierarchical_label "LED_SCK"
  (shape output) (at 215.9 104.14 0) (fields_autoplaced) (effects (font
    (face "Arial") (size 1.27 1.27)) (justify left)))
 (hierarchical_label "LED_RCK"
  (shape output) (at 215.9 106.68 0) (fields_autoplaced) (effects (font
    (face "Arial") (size 1.27 1.27)) (justify left)))
 (hierarchical_label "LED_OE_N"
  (shape output) (at 215.9 109.22 0) (fields_autoplaced) (effects (font
    (face "Arial") (size 1.27 1.27)) (justify left)))
 (label "C2D" (at 194.31 170.18 180) (fields_autoplaced) (effects (font
    (face "Arial") (size 1.27 1.27)) (justify right bottom)))
 (hierarchical_label "FMN"
  (shape output) (at 215.9 170.18 0) (fields_autoplaced) (effects (font
    (face "Arial") (size 1.27 1.27)) (justify left)))
 (text "J1: 1=GND 2=C2D 3=C2CK 4=3V3" (at 86.36 73.66 0) (effects (font
    (face "Arial") (size 1.27 1.27)
    italic (color 0 0 194 1)) (justify left bottom)))
 (text "QFN20 (QSOP24 end of life): all 16 port pins used; the old TP_TX test point is gone," (at 78.74 184.15 0) (effects (font
    (face "Arial") (size 1.27 1.27)
    italic (color 0 0 194 1)) (justify left bottom)))
 (text "LED_OE_N moved to P0.4, the lamp chain to P1.4-P1.6, FMN to P2.0/C2D through R30." (at 78.74 187.33 0) (effects (font
    (face "Arial") (size 1.27 1.27)
    italic (color 0 0 194 1)) (justify left bottom)))
 (text "SYSCLK = HFOSC0/8 = 3.0625 MHz, Snooze when idle (no clock, no spurs). ILNA RC: fc = 1.6 kHz" (at 78.74 190.5 0) (effects (font
    (face "Arial") (size 1.27 1.27)
    italic (color 0 0 194 1)) (justify left bottom)))
 (junction (at 165.1 66.04)
  (diameter 0) (color 0 0 0 0))
 (junction (at 111.76 152.4)
  (diameter 0) (color 0 0 0 0))
 (junction (at 142.24 152.4)
  (diameter 0) (color 0 0 0 0))
 (junction (at 172.72 66.04)
  (diameter 0) (color 0 0 0 0))
 (junction (at 137.16 137.16)
  (diameter 0) (color 0 0 0 0))
 (junction (at 137.16 121.92)
  (diameter 0) (color 0 0 0 0))
 (junction (at 129.54 106.68)
  (diameter 0) (color 0 0 0 0))
 (junction (at 134.62 152.4)
  (diameter 0) (color 0 0 0 0))
 (junction (at 139.7 83.82)
  (diameter 0) (color 0 0 0 0))
 (wire (pts (xy 165.1 63.5) (xy 165.1 66.04)) (stroke (width 0) (type default)))
 (wire (pts (xy 165.1 66.04) (xy 165.1 78.74)) (stroke (width 0) (type default)))
 (wire (pts (xy 165.1 66.04) (xy 172.72 66.04)) (stroke (width 0) (type default)))
 (wire (pts (xy 172.72 66.04) (xy 193.04 66.04)) (stroke (width 0) (type default)))
 (wire (pts (xy 172.72 73.66) (xy 172.72 76.2)) (stroke (width 0) (type default)))
 (wire (pts (xy 193.04 73.66) (xy 193.04 76.2)) (stroke (width 0) (type default)))
 (wire (pts (xy 160.02 175.26) (xy 160.02 177.8)) (stroke (width 0) (type default)))
 (wire (pts (xy 165.1 175.26) (xy 165.1 177.8)) (stroke (width 0) (type default)))
 (wire (pts (xy 170.18 175.26) (xy 170.18 177.8)) (stroke (width 0) (type default)))
 (wire (pts (xy 106.68 83.82) (xy 139.7 83.82)) (stroke (width 0) (type default)))
 (wire (pts (xy 139.7 83.82) (xy 147.32 83.82)) (stroke (width 0) (type default)))
 (wire (pts (xy 106.68 86.36) (xy 147.32 86.36)) (stroke (width 0) (type default)))
 (wire (pts (xy 106.68 81.28) (xy 109.22 81.28)) (stroke (width 0) (type default)))
 (wire (pts (xy 109.22 78.74) (xy 109.22 81.28)) (stroke (width 0) (type default)))
 (wire (pts (xy 106.68 88.9) (xy 109.22 88.9)) (stroke (width 0) (type default)))
 (wire (pts (xy 109.22 88.9) (xy 109.22 91.44)) (stroke (width 0) (type default)))
 (wire (pts (xy 139.7 69.85) (xy 139.7 72.39)) (stroke (width 0) (type default)))
 (wire (pts (xy 139.7 80.01) (xy 139.7 83.82)) (stroke (width 0) (type default)))
 (wire (pts (xy 99.06 106.68) (xy 129.54 106.68)) (stroke (width 0) (type default)))
 (wire (pts (xy 129.54 106.68) (xy 147.32 106.68)) (stroke (width 0) (type default)))
 (wire (pts (xy 129.54 92.71) (xy 129.54 95.25)) (stroke (width 0) (type default)))
 (wire (pts (xy 129.54 102.87) (xy 129.54 106.68)) (stroke (width 0) (type default)))
 (wire (pts (xy 128.27 121.92) (xy 137.16 121.92)) (stroke (width 0) (type default)))
 (wire (pts (xy 137.16 121.92) (xy 147.32 121.92)) (stroke (width 0) (type default)))
 (wire (pts (xy 99.06 121.92) (xy 120.65 121.92)) (stroke (width 0) (type default)))
 (wire (pts (xy 137.16 129.54) (xy 137.16 132.08)) (stroke (width 0) (type default)))
 (wire (pts (xy 99.06 137.16) (xy 137.16 137.16)) (stroke (width 0) (type default)))
 (wire (pts (xy 137.16 137.16) (xy 147.32 137.16)) (stroke (width 0) (type default)))
 (wire (pts (xy 137.16 144.78) (xy 137.16 147.32)) (stroke (width 0) (type default)))
 (wire (pts (xy 142.24 152.4) (xy 147.32 152.4)) (stroke (width 0) (type default)))
 (wire (pts (xy 142.24 154.94) (xy 147.32 154.94)) (stroke (width 0) (type default)))
 (wire (pts (xy 142.24 152.4) (xy 142.24 154.94)) (stroke (width 0) (type default)))
 (wire (pts (xy 99.06 152.4) (xy 111.76 152.4)) (stroke (width 0) (type default)))
 (wire (pts (xy 111.76 152.4) (xy 134.62 152.4)) (stroke (width 0) (type default)))
 (wire (pts (xy 134.62 152.4) (xy 142.24 152.4)) (stroke (width 0) (type default)))
 (wire (pts (xy 134.62 160.02) (xy 134.62 162.56)) (stroke (width 0) (type default)))
 (wire (pts (xy 182.88 83.82) (xy 215.9 83.82)) (stroke (width 0) (type default)))
 (wire (pts (xy 182.88 86.36) (xy 215.9 86.36)) (stroke (width 0) (type default)))
 (wire (pts (xy 182.88 88.9) (xy 215.9 88.9)) (stroke (width 0) (type default)))
 (wire (pts (xy 182.88 91.44) (xy 215.9 91.44)) (stroke (width 0) (type default)))
 (wire (pts (xy 182.88 93.98) (xy 215.9 93.98)) (stroke (width 0) (type default)))
 (wire (pts (xy 182.88 96.52) (xy 215.9 96.52)) (stroke (width 0) (type default)))
 (wire (pts (xy 182.88 101.6) (xy 215.9 101.6)) (stroke (width 0) (type default)))
 (wire (pts (xy 182.88 104.14) (xy 215.9 104.14)) (stroke (width 0) (type default)))
 (wire (pts (xy 182.88 106.68) (xy 215.9 106.68)) (stroke (width 0) (type default)))
 (wire (pts (xy 182.88 109.22) (xy 215.9 109.22)) (stroke (width 0) (type default)))
 (wire (pts (xy 194.31 170.18) (xy 196.85 170.18)) (stroke (width 0) (type default)))
 (wire (pts (xy 204.47 170.18) (xy 215.9 170.18)) (stroke (width 0) (type default))))
